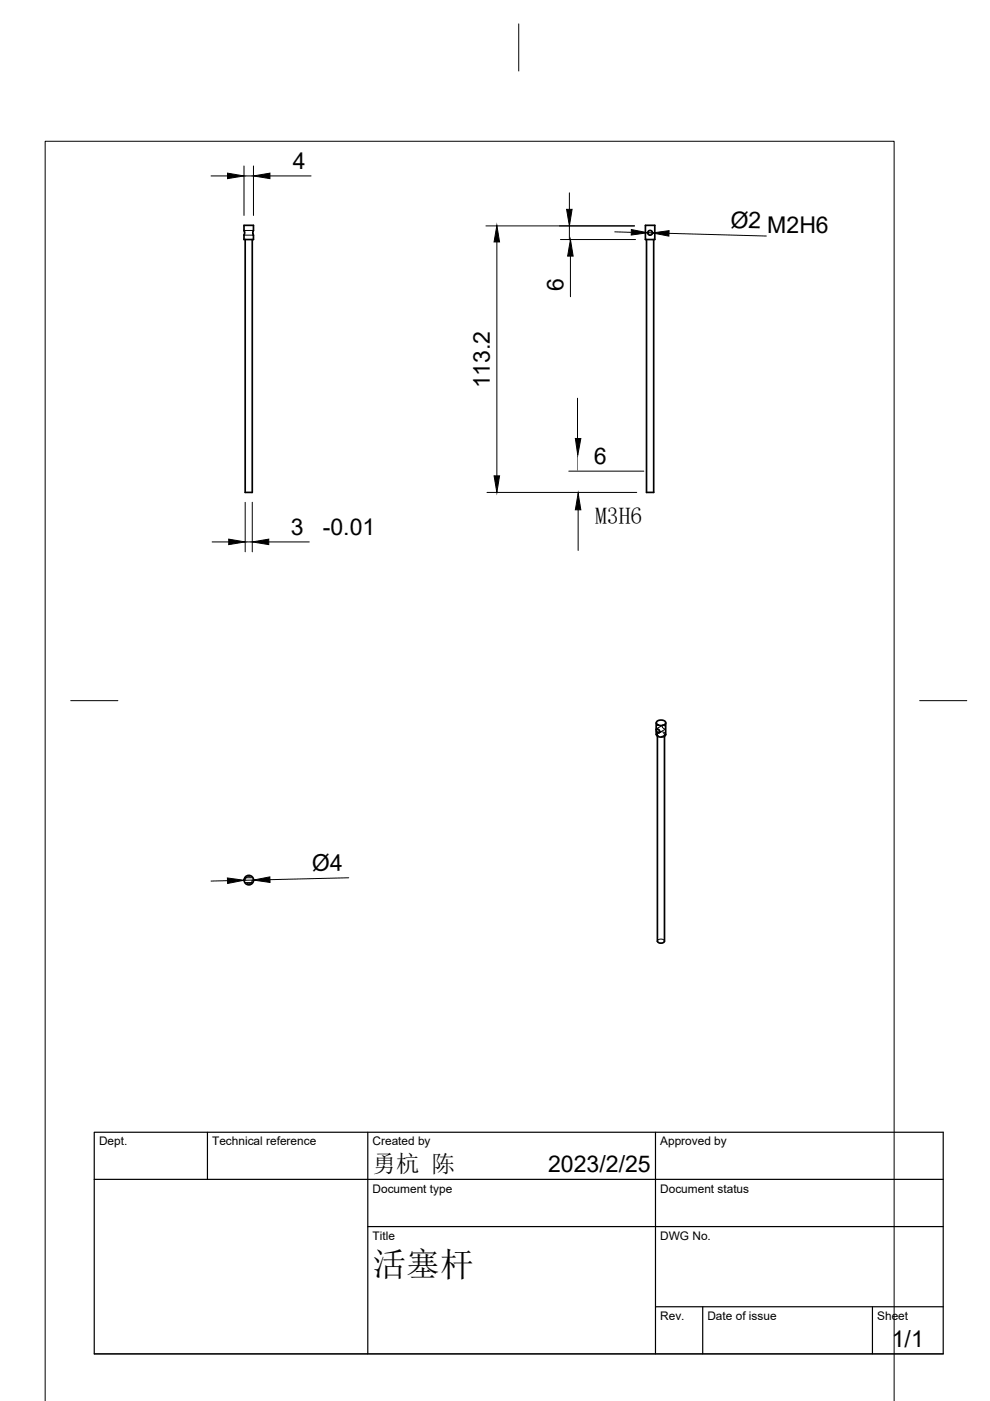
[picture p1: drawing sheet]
<svg xmlns="http://www.w3.org/2000/svg" width="210mm" height="297mm" viewBox="0 0 210 297" stroke-linecap="round" stroke-linejoin="round" font-family="sans-serif">
<!-- layer: Visible -->
<g fill="none" stroke="#000" stroke-width=".36">
<path d="M51.7 47.8h2l-.1 1.5 .1 1.5h-2l.2-1.4zM52 50.8v53.6h1.5v-53.6M136.8 47.8h2v3h-2zM137.1 50.8v53.6h1.5v-53.6M139.1 153.3v2.4M139.1 155.7a1.16 1.16 0 0 0 2.1 0M139.2 154.5l.6 .3v.5h-.5zM139.2 153a1.25 1.25 0 0 1 2 .2 1.16 1.16 0 0 1-2.1 0zM139.4 156.1v43.4M140.9 156.1v43.4M141.1 153.3v2.4M139.4 199.5a.87 .87 0 0 0 1.5 0"/>
<circle cx="137.8" cy="49.4" r=".5"/>
<circle cx="52.8" cy="186.6" r="1.01"/>
</g>
<!-- layer: Hidden -->
<g fill="none" stroke="#000" stroke-width=".21">
<path d="M51.7 49.9h2M51.7 48.9h2M139.1 155.7a1.17 1.17 0 0 1 2 0M139.4 155.7v.4M140.1 155.3h-.1a.42 .42 0 0 0-.5 .1 .42 .42 0 0 0 .1 .6M140.5 153.8l.3-.1 .2 .1 .1 .8-.7-.4zM140.5 153.7l-1.3 .8M140.7 155.4a.43 .43 0 0 1 .1 .6 .43 .43 0 0 1-.6 .1M140.9 155.7v.4M141.1 154.6l-1.4 .8M51.9 187.1h1.7M51.9 186.1h1.7"/>
<path d="M53.1 186a.75 .75 0 0 0-1.1 .6M53.5 186.6a.75 .75 0 0 1-1.1 .7M139.4 199.5a.85 .85 0 0 1 1.5 0"/>
</g>
<!-- layer: BORDER -->
<path d="M110 5.1v10M15 148.6h10M195 148.6h10M9.6 297.1v-267.1h180v267.1M20 287h180" fill="none" stroke="#000" stroke-width=".21"/>
<!-- layer: TITLEBLOCK -->
<path d="M20 240.1h180v46.9h-180zM20 250h180M44 240.1v9.9M78 240.1v46.9M139 240.1v46.9M78 260.1h122M139 277.1h61M149 277.1v9.9M185 277.1v9.9" fill="none" stroke="#000" stroke-width=".25"/>
<!-- layer: FD_Dimensions -->
<g fill="none" stroke="#000" stroke-width=".21">
<path d="M44.7 37.3h3.5M51.7 35.2v10.5M51.7 37.3h2M53.7 35.2v10.5M57.2 37.3h8.8M103 47.9h31.5M105.3 51.3v49.6M118.8 50.8h15.9M120.7 40.9v3.5M120.7 47.9v3M120.9 54.3v8.6M130.3 49.2l3.5 .1"/>
<path d="M137.4 49.3l.9 .1M141.8 49.5l20.7 .5M45 114.9h3.5M52 106.5v10.5M52 114.9h1.5M53.5 106.5v10.5M57 114.9h8.6M103.3 104.4h31.7M48.2 186.7l-3.5 .1M53.7 186.6h-2M73.9 186.1l-16.7 .4"/>
</g>
<path d="M48.2 36.7l3.5 .6-3.5 .6zM53.7 37.3l3.5-.6v1.2zM105.3 47.8l.6 3.5h-1.1zM120.1 44.4h1.2l-.6 3.5zM120.9 50.8l.6 3.5h-1.1zM133.9 48.7l3.5 .6-3.6 .5zM138.3 49.4l3.6-.5-.1 1.2zM48.5 114.3l3.5 .6-3.5 .6zM53.5 114.9l3.5-.6v1.2zM104.8 100.9h1.1l-.6 3.5zM48.2 186.1l3.5 .5-3.4 .7zM53.7 186.6l3.5-.7 .1 1.2z" fill="#000" stroke="#000" stroke-width=".21"/>
<path d="M120.6 99.9h15.9M122.4 84.4v8.6M122.5 96.7v3M122.6 108.1v8.6" fill="none" stroke="#000" stroke-width=".21"/>
<path d="M122 93h1.2l-.7 3.5zM122.6 104.6l.6 3.5h-1.2z" fill="#000" stroke="#000" stroke-width=".21"/>
<text font-size="7.2" x="79" y="270.6">活塞杆</text>
<g font-size="5">
<text x="126.2" y="111.2">M3H6</text>
<text x="79" y="248.5">勇杭 陈</text>
</g>
<g font-size="4.9">
<text x="62.1" y="35.9">4</text>
<text x="154.9" y="48.3" transform="rotate(1 154.9 48.3)">Ø2</text>
<text x="162.7" y="49.3">M2H6</text>
<text x="119.5" y="61.7" transform="rotate(-90 119.5 61.7)">6</text>
<text x="103.9" y="82.3" transform="rotate(-90 103.9 82.3)">113.2</text>
<text x="125.9" y="98.4" transform="rotate(1 125.9 98.4)">6</text>
<text x="61.7" y="113.4">3</text>
<text x="68.4" y="113.5">-0.01</text>
<text x="66.2" y="184.7" transform="rotate(-1 66.2 184.7)">Ø4</text>
<text x="116.2" y="248.5">2023/2/25</text>
<text x="189.1" y="285.7">1/1</text>
</g>
<g font-size="2.5">
<text x="21" y="242.9">Dept.</text>
<text x="45" y="242.9">Technical reference</text>
<text x="79" y="242.9">Created by</text>
<text x="140" y="242.9">Approved by</text>
<text x="79" y="252.8">Document type</text>
<text x="140" y="252.8">Document status</text>
<text x="79" y="262.9">Title</text>
<text x="140" y="262.9">DWG No.</text>
<text x="140" y="279.9">Rev.</text>
<text x="150" y="279.9">Date of issue</text>
<text x="186" y="279.9">Sheet</text>
</g>
</svg>
